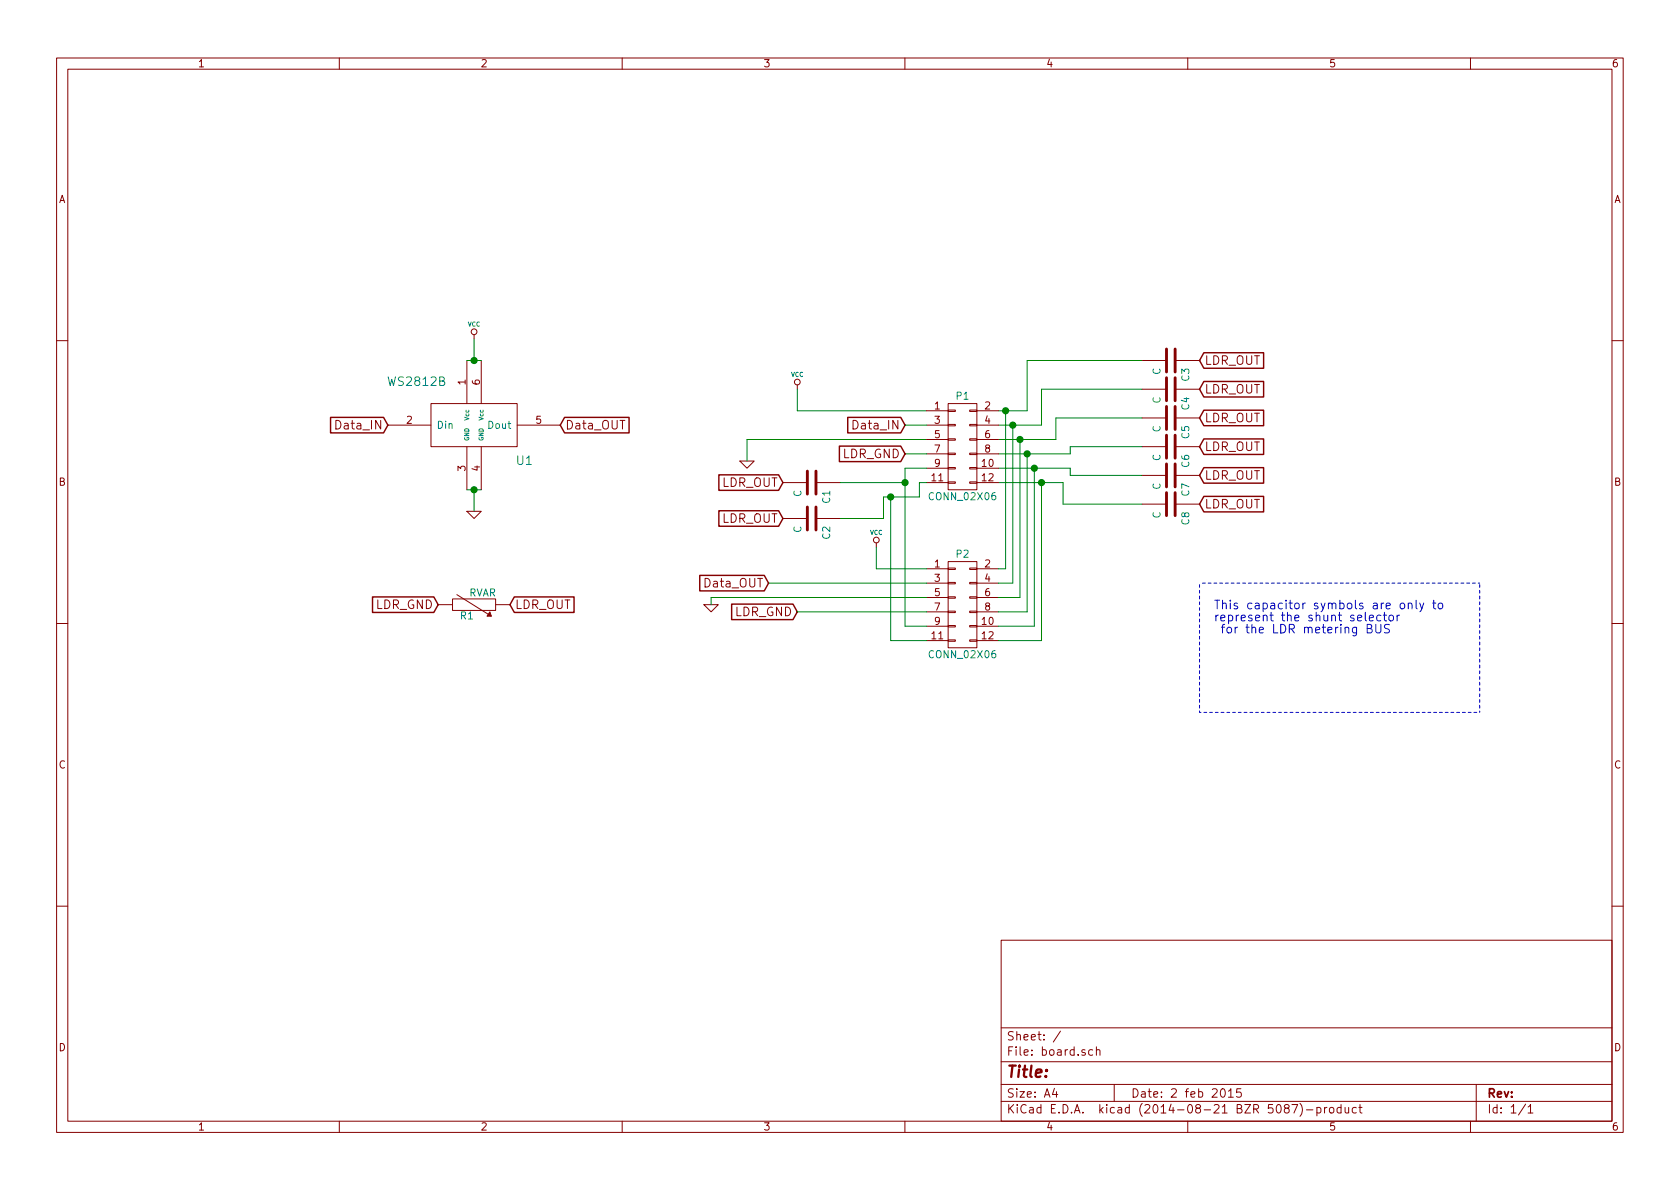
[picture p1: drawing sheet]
EESchema Schematic File Version 2
LIBS:power
LIBS:device
LIBS:transistors
LIBS:conn
LIBS:linear
LIBS:regul
LIBS:74xx
LIBS:cmos4000
LIBS:adc-dac
LIBS:memory
LIBS:xilinx
LIBS:special
LIBS:microcontrollers
LIBS:dsp
LIBS:microchip
LIBS:analog_switches
LIBS:motorola
LIBS:texas
LIBS:intel
LIBS:audio
LIBS:interface
LIBS:digital-audio
LIBS:philips
LIBS:display
LIBS:cypress
LIBS:siliconi
LIBS:opto
LIBS:atmel
LIBS:contrib
LIBS:valves
LIBS:ws2812b
LIBS:board-cache
EELAYER 24 0
EELAYER END
$Descr A4 11693 8268
encoding utf-8
Sheet 1 1
Title ""
Date "2 feb 2015"
Rev ""
Comp ""
Comment1 ""
Comment2 ""
Comment3 ""
Comment4 ""
$EndDescr
$Comp
L C C6
U 1 1
P 8150 3100
F 0 "C6" H 8200 3200 50  0000 L CNN
F 1 "C" H 8200 3000 50  0000 L CNN
F 2 "Resistors_SMD:R_0805" H 8150 3100 60  0001 C CNN
F 3 "" H 8150 3100 60  0001 C CNN
	1    8150 3100
	0    1    1    0   
$EndComp
Wire Notes Line
	8350 4950 8350 4050
Wire Notes Line
	8350 4950 10300 4950
Wire Notes Line
	10300 4950 10300 4050
Wire Notes Line
	10300 4050 8350 4050
Text Notes 8450 4400 0    60   ~ 0
This capacitor symbols are only to \nrepresent the shunt selector\n for the LDR metering BUS
$Comp
L C C1
U 1 1
P 5650 3350
F 0 "C1" H 5700 3450 50  0000 L CNN
F 1 "C" H 5700 3250 50  0000 L CNN
F 2 "Resistors_SMD:R_0805" H 5650 3350 60  0001 C CNN
F 3 "" H 5650 3350 60  0001 C CNN
	1    5650 3350
	0    1    1    0   
$EndComp
$Comp
L C C2
U 1 1
P 5650 3600
F 0 "C2" H 5700 3700 50  0000 L CNN
F 1 "C" H 5700 3500 50  0000 L CNN
F 2 "Resistors_SMD:R_0805" H 5650 3600 60  0001 C CNN
F 3 "" H 5650 3600 60  0001 C CNN
	1    5650 3600
	0    1    1    0   
$EndComp
$Comp
L C C3
U 1 1
P 8150 2500
F 0 "C3" H 8200 2600 50  0000 L CNN
F 1 "C" H 8200 2400 50  0000 L CNN
F 2 "Resistors_SMD:R_0805" H 8150 2500 60  0001 C CNN
F 3 "" H 8150 2500 60  0001 C CNN
	1    8150 2500
	0    1    1    0   
$EndComp
$Comp
L C C5
U 1 1
P 8150 2900
F 0 "C5" H 8200 3000 50  0000 L CNN
F 1 "C" H 8200 2800 50  0000 L CNN
F 2 "Resistors_SMD:R_0805" H 8150 2900 60  0001 C CNN
F 3 "" H 8150 2900 60  0001 C CNN
	1    8150 2900
	0    1    1    0   
$EndComp
$Comp
L C C7
U 1 1
P 8150 3300
F 0 "C7" H 8200 3400 50  0000 L CNN
F 1 "C" H 8200 3200 50  0000 L CNN
F 2 "Resistors_SMD:R_0805" H 8150 3300 60  0001 C CNN
F 3 "" H 8150 3300 60  0001 C CNN
	1    8150 3300
	0    1    1    0   
$EndComp
$Comp
L C C8
U 1 1
P 8150 3500
F 0 "C8" H 8200 3600 50  0000 L CNN
F 1 "C" H 8200 3400 50  0000 L CNN
F 2 "Resistors_SMD:R_0805" H 8150 3500 60  0001 C CNN
F 3 "" H 8150 3500 60  0001 C CNN
	1    8150 3500
	0    1    1    0   
$EndComp
$Comp
L C C4
U 1 1
P 8150 2700
F 0 "C4" H 8200 2800 50  0000 L CNN
F 1 "C" H 8200 2600 50  0000 L CNN
F 2 "Resistors_SMD:R_0805" H 8150 2700 60  0001 C CNN
F 3 "" H 8150 2700 60  0001 C CNN
	1    8150 2700
	0    1    1    0   
$EndComp
$Comp
L RVAR R1
U 1 1
P 3300 4200
F 0 "R1" V 3380 4150 50  0000 C CNN
F 1 "RVAR" V 3220 4260 50  0000 C CNN
F 2 "Discret:R1" H 3300 4200 60  0001 C CNN
F 3 "" H 3300 4200 60  0001 C CNN
	1    3300 4200
	0    1    1    0   
$EndComp
$Comp
L WS2812B U1
U 1 1
P 3300 2950
F 0 "U1" H 3650 2700 60  0000 C CNN
F 1 "WS2812B" H 2900 3250 60  0000 C CNN
F 2 "u:u" H 3300 2950 60  0001 C CNN
F 3 "" H 3300 2950 60  0001 C CNN
	1    3300 2950
	1    0    0    -1  
$EndComp
Text GLabel 5550 4250 0    60   Input ~ 0
LDR_GND
Text GLabel 3050 4200 0    60   Input ~ 0
LDR_GND
Text GLabel 2700 2950 0    60   Input ~ 0
Data_IN
Text GLabel 6300 2950 0    60   Input ~ 0
Data_IN
Text GLabel 3900 2950 2    60   Input ~ 0
Data_OUT
$Comp
L GND #PWR01
U 1 1
P 3300 3550
F 0 "#PWR01" H 3300 3550 30  0001 C CNN
F 1 "GND" H 3300 3480 30  0001 C CNN
F 2 "" H 3300 3550 60  0000 C CNN
F 3 "" H 3300 3550 60  0000 C CNN
	1    3300 3550
	1    0    0    -1  
$EndComp
Wire Wire Line
	3250 3400 3350 3400
Wire Wire Line
	3300 3400 3300 3550
Connection ~ 3300 3400
$Comp
L VCC #PWR02
U 1 1
P 3300 2350
F 0 "#PWR02" H 3300 2450 30  0001 C CNN
F 1 "VCC" H 3300 2450 30  0000 C CNN
F 2 "" H 3300 2350 60  0000 C CNN
F 3 "" H 3300 2350 60  0000 C CNN
	1    3300 2350
	1    0    0    -1  
$EndComp
Wire Wire Line
	3250 2500 3350 2500
Wire Wire Line
	3300 2350 3300 2500
Connection ~ 3300 2500
$Comp
L VCC #PWR03
U 1 1
P 5550 2700
F 0 "#PWR03" H 5550 2800 30  0001 C CNN
F 1 "VCC" H 5550 2800 30  0000 C CNN
F 2 "" H 5550 2700 60  0000 C CNN
F 3 "" H 5550 2700 60  0000 C CNN
	1    5550 2700
	1    0    0    -1  
$EndComp
Wire Wire Line
	5550 2850 6450 2850
Wire Wire Line
	5550 2850 5550 2700
$Comp
L GND #PWR04
U 1 1
P 5200 3200
F 0 "#PWR04" H 5200 3200 30  0001 C CNN
F 1 "GND" H 5200 3130 30  0001 C CNN
F 2 "" H 5200 3200 60  0000 C CNN
F 3 "" H 5200 3200 60  0000 C CNN
	1    5200 3200
	1    0    0    -1  
$EndComp
Wire Wire Line
	5200 3050 6450 3050
Wire Wire Line
	5200 3050 5200 3200
Wire Wire Line
	6300 3350 5850 3350
Wire Wire Line
	6150 3450 6400 3450
Wire Wire Line
	6150 3450 6150 3600
Wire Wire Line
	6150 3600 5850 3600
Wire Wire Line
	7950 2500 7150 2500
Wire Wire Line
	7150 2500 7150 2850
Wire Wire Line
	7150 2850 6950 2850
Wire Wire Line
	7950 2700 7250 2700
Wire Wire Line
	7250 2700 7250 2950
Wire Wire Line
	7250 2950 6950 2950
Wire Wire Line
	7950 2900 7350 2900
Wire Wire Line
	7350 2900 7350 3050
Wire Wire Line
	7350 3050 6950 3050
Wire Wire Line
	7950 3100 7450 3100
Wire Wire Line
	7450 3100 7450 3150
Wire Wire Line
	7450 3150 6950 3150
Wire Wire Line
	7950 3300 7450 3300
Wire Wire Line
	7450 3300 7450 3250
Wire Wire Line
	7450 3250 6950 3250
Wire Wire Line
	7950 3500 7400 3500
Wire Wire Line
	7400 3500 7400 3350
Wire Wire Line
	7400 3350 6950 3350
Text GLabel 3550 4200 2    60   Input ~ 0
LDR_OUT
Text GLabel 5450 3350 0    60   Input ~ 0
LDR_OUT
Text GLabel 5450 3600 0    60   Input ~ 0
LDR_OUT
Text GLabel 8350 3500 2    60   Input ~ 0
LDR_OUT
Text GLabel 8350 3300 2    60   Input ~ 0
LDR_OUT
Text GLabel 8350 3100 2    60   Input ~ 0
LDR_OUT
Text GLabel 8350 2900 2    60   Input ~ 0
LDR_OUT
Text GLabel 8350 2700 2    60   Input ~ 0
LDR_OUT
$Comp
L CONN_02X06 P1
U 1 1
P 6700 3100
F 0 "P1" H 6700 3450 50  0000 C CNN
F 1 "CONN_02X06" H 6700 2750 50  0000 C CNN
F 2 "Pin_Headers:Pin_Header_Straight_2x06" H 6700 1900 60  0001 C CNN
F 3 "" H 6700 1900 60  0000 C CNN
	1    6700 3100
	1    0    0    -1  
$EndComp
$Comp
L CONN_02X06 P2
U 1 1
P 6700 4200
F 0 "P2" H 6700 4550 50  0000 C CNN
F 1 "CONN_02X06" H 6700 3850 50  0000 C CNN
F 2 "Pin_Headers:Pin_Header_Straight_2x06" H 6700 3000 60  0001 C CNN
F 3 "" H 6700 3000 60  0000 C CNN
	1    6700 4200
	1    0    0    -1  
$EndComp
Wire Wire Line
	6300 2950 6450 2950
Wire Wire Line
	6300 3150 6450 3150
Wire Wire Line
	6300 3250 6300 4350
Wire Wire Line
	6300 3250 6450 3250
Wire Wire Line
	6400 3450 6400 3350
Wire Wire Line
	6400 3350 6450 3350
Text GLabel 6300 3150 0    60   Input ~ 0
LDR_GND
$Comp
L VCC #PWR05
U 1 1
P 6100 3800
F 0 "#PWR05" H 6100 3900 30  0001 C CNN
F 1 "VCC" H 6100 3900 30  0000 C CNN
F 2 "" H 6100 3800 60  0000 C CNN
F 3 "" H 6100 3800 60  0000 C CNN
	1    6100 3800
	1    0    0    -1  
$EndComp
Wire Wire Line
	6450 3950 6100 3950
Wire Wire Line
	6100 3950 6100 3800
$Comp
L GND #PWR06
U 1 1
P 4950 4200
F 0 "#PWR06" H 4950 4200 30  0001 C CNN
F 1 "GND" H 4950 4130 30  0001 C CNN
F 2 "" H 4950 4200 60  0000 C CNN
F 3 "" H 4950 4200 60  0000 C CNN
	1    4950 4200
	1    0    0    -1  
$EndComp
Wire Wire Line
	5550 4250 6450 4250
Wire Wire Line
	6450 4150 4950 4150
Wire Wire Line
	4950 4150 4950 4200
Wire Wire Line
	6450 4050 5350 4050
Wire Wire Line
	6300 4350 6450 4350
Connection ~ 6300 3350
Wire Wire Line
	6200 3450 6200 4450
Wire Wire Line
	6200 4450 6450 4450
Connection ~ 6200 3450
Wire Wire Line
	7000 2850 7000 3950
Wire Wire Line
	7000 3950 6950 3950
Connection ~ 7000 2850
Wire Wire Line
	7050 2950 7050 4050
Wire Wire Line
	7050 4050 6950 4050
Connection ~ 7050 2950
Wire Wire Line
	7100 3050 7100 4150
Wire Wire Line
	7100 4150 6950 4150
Connection ~ 7100 3050
Wire Wire Line
	7150 3150 7150 4250
Wire Wire Line
	7150 4250 6950 4250
Connection ~ 7150 3150
Wire Wire Line
	7200 3250 7200 4350
Wire Wire Line
	7200 4350 6950 4350
Connection ~ 7200 3250
Wire Wire Line
	7250 3350 7250 4450
Wire Wire Line
	7250 4450 6950 4450
Connection ~ 7250 3350
Text GLabel 5350 4050 0    60   Input ~ 0
Data_OUT
Text GLabel 8350 2500 2    60   Input ~ 0
LDR_OUT
$EndSCHEMATC
